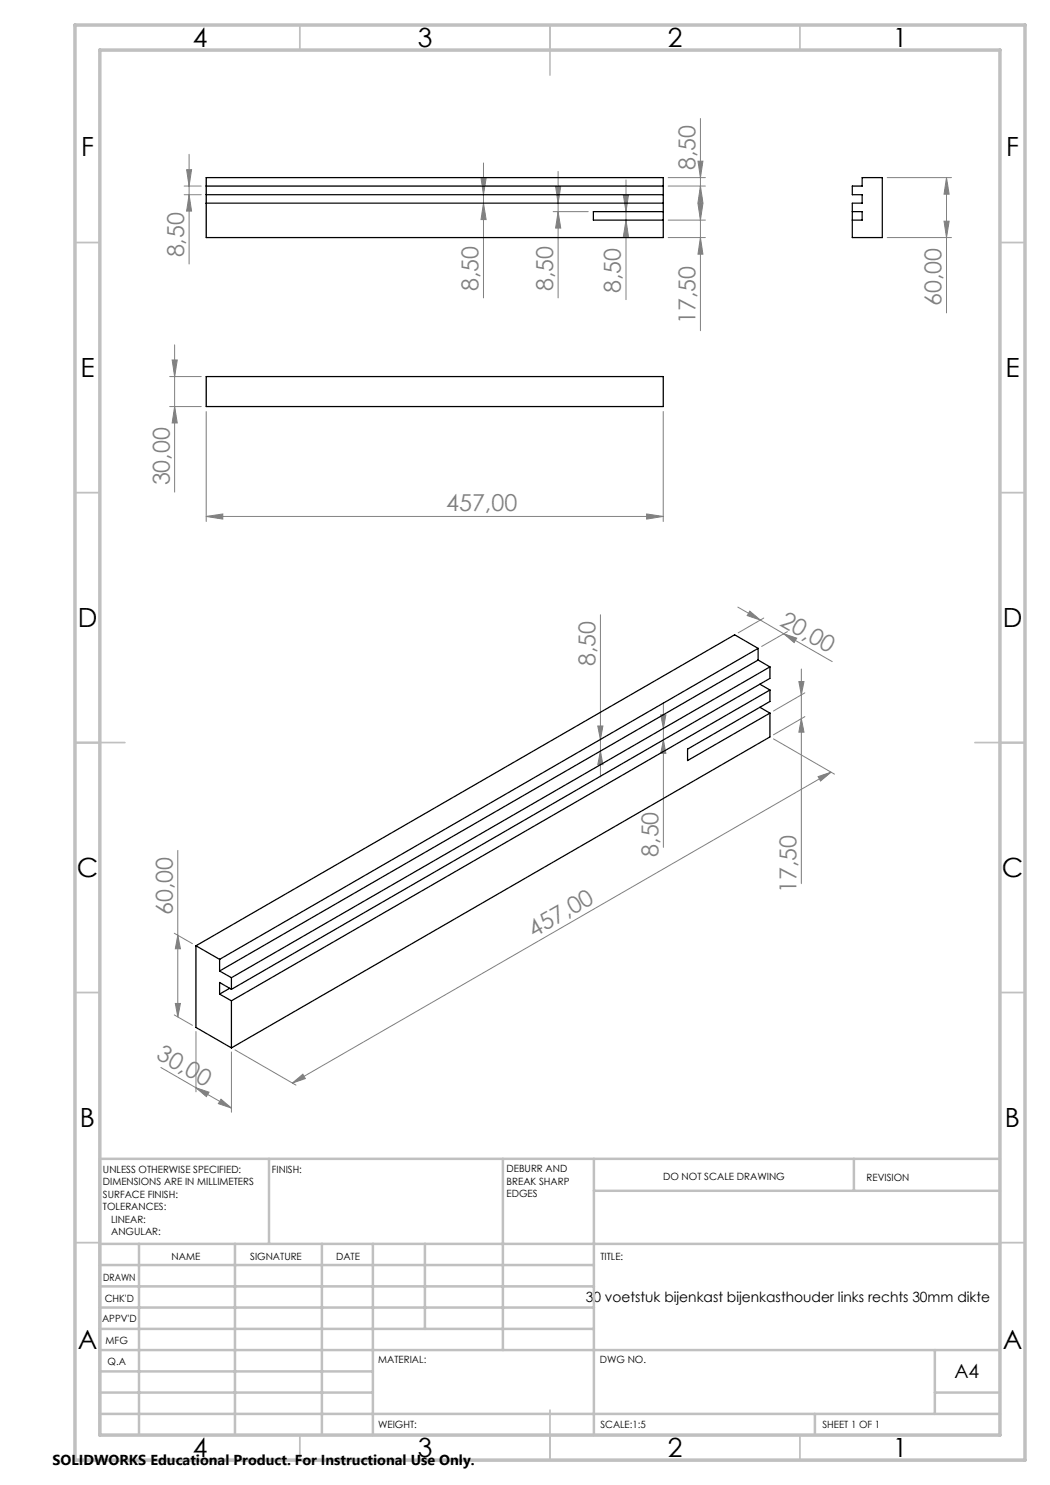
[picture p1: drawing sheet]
<svg xmlns="http://www.w3.org/2000/svg" width="210mm" height="297mm" viewBox="0 0 210 297" stroke-linecap="round" stroke-linejoin="round" font-family="sans-serif">
<g fill="none" stroke="#808080" stroke-width=".2">
<path d="M36.8 37.2h3.5M36.8 38.9h3.5M37.3 33.9h1l-.5 3.3zM37.8 30.9v21.9M37.8 38.9l.5 3.3h-1zM96.2 35.6h1l-.5 3.3zM96.7 32.6v27M111.1 37.3h1l-.5 3.3zM111.6 34.3v25.3M124.7 39h1l-.5 3.3zM125.2 36v23.9M133.6 35.5h7.5"/>
<path d="M133.6 37.2h7.5M139.6 32.2h1l-.5 3.3zM140.1 23.7v42.4M140.1 37.2l.5 3.3h-1zM177.4 35.5h12.9M189.3 35.5l.5 3.3h-1zM189.3 35.5v27.1M96.7 40.6l.5 3.3h-1zM110.6 42.3h7.1M111.6 42.3l.5 3.3h-1zM125.2 44l.5 3.3h-1zM133.6 47.5h7.5"/>
<path d="M133.6 44h7.5M139.6 40.7h1l-.5 3.3zM140.1 47.5l.5 3.3h-1zM177.4 47.5h12.9M188.8 44.2h1l-.5 3.3zM33.9 75.3h6.4M34.4 72h1.1l-.6 3.3zM34.9 69v29.4M33.9 81.3h6.4M34.9 81.3l.6 3.3h-1.1zM41.2 82.3v22M132.6 82.3v22"/>
<path d="M41.2 103.3l3.4-.5v1zM41.2 103.3h91.4M129.3 102.8l3.3 .5-3.3 .5zM120.1 122.9v32.5M147.6 121.4l4.4 2.6M150 122.2l2 1.8-2.6-.9zM152 124l4.7 2.7M152.8 123.6l-5.2 3M156.7 126.7l9.7 5.6M156.7 126.7l2.6 .9-.5 .9zM157.5 126.3l-5.2 3M159.8 136.3h1l-.5 2.7z"/>
<path d="M160.3 133.8v42.9M161 138.6l-6.3 3.6M119.6 145.2h1l-.5 2.7zM120.1 150.2l.5 2.7h-1zM132.2 143h1l-.5 2.7zM132.7 140.5v29M132.7 148l.5 2.7h-1zM154.7 147.8l12.2 7M160.3 143.8l.5 2.6h-1zM161 143.3l-6.3 3.7M163.6 155.3l2.6-.9-2.1 1.8zM166.2 154.4l-107.7 62.2"/>
<path d="M35.6 170.1v33.3M34.9 186.7l3.6 2M35.6 187l.5 2.8h-1zM32.2 213.5l7 4.1M34.9 203l3.6 2.1M35.1 200.7h1l-.5 2.7zM39.2 217.6l2.6 .8-.5 .9zM39.2 206.3v12.1M39.2 217.6l7.1 4M44.2 219.8l2.1 1.8-2.6-.9zM46.3 210.4v12.1M47 210l12.2 7"/>
<path d="M58.5 216.6l2.1-1.8 .5 .9z"/>
</g>
<g fill="none" stroke="#c0c0c0" stroke-width=".35">
<path d="M60 5v5M110 5v10M160 5v5M15 48.5h5M200 48.5h5M15 98.5h5M200 98.5h5M15 148.5h10M195 148.5h10M15 198.5h5M200 198.5h5M15 248.5h5"/>
<path d="M200 248.5h5M60 287v5M110 282v10M160 287v5"/>
</g>
<g fill="none" stroke="#c0c0c0" stroke-width=".5">
<path d="M53.8 231.8v17M100.6 231.8v38.2M118.8 231.8v55.2M118.8 238.2h81.2M170.8 231.8v6.4M200 231.8h-180v55.2M20 248.8h180M20 257.3h98.8M20 253h98.8M27.8 248.8v38.2M47 248.8v38.2M64.4 248.8v38.2"/>
<path d="M74.6 248.8v38.2M85 248.8v17M20 265.8h98.8M20 261.5h98.8M20 278.5h54.6M20 274.3h54.6M20 270h180M187 278.5h13M187 270v12.8M20 282.8h180M163 282.8v4.2"/>
</g>
<path d="M15 5h190v287h-190zM20 10h180v277h-180z" fill="none" stroke="#c0c0c0" stroke-width=".7"/>
<g fill="#808080">
<path d="M44.2 219.8l2.1 1.8-2.6-.9zM39.2 217.6l2.6 .8-.5 .9z"/>
<path d="M41.2 103.3l3.4-.5v1zM129.3 102.8l3.3 .5-3.3 .5z"/>
<path d="M58.5 216.6l2.1-1.8 .5 .9zM163.6 155.3l2.6-.9-2.1 1.8z"/>
<path d="M188.8 44.2h1l-.5 3.3zM189.3 35.5l.5 3.3h-1z"/>
<path d="M139.6 32.2h1l-.5 3.3zM140.1 37.2l.5 3.3h-1zM37.3 33.9h1l-.5 3.3zM37.8 38.9l.5 3.3h-1zM96.2 35.6h1l-.5 3.3zM96.7 40.6l.5 3.3h-1zM111.1 37.3h1l-.5 3.3zM111.6 42.3l.5 3.3h-1zM124.7 39h1l-.5 3.3zM125.2 44l.5 3.3h-1zM139.6 40.7h1l-.5 3.3zM140.1 47.5l.5 3.3h-1zM34.4 72h1.1l-.6 3.3zM34.9 81.3l.6 3.3h-1.1zM35.6 187l.5 2.8h-1zM35.1 200.7h1l-.5 2.7zM159.8 136.3h1l-.5 2.7zM160.3 143.8l.5 2.6h-1zM119.6 145.2h1l-.5 2.7zM120.1 150.2l.5 2.7h-1zM132.2 143h1l-.5 2.7zM132.7 148l.5 2.7h-1z"/>
<path d="M150 122.2l2 1.8-2.6-.9zM156.7 126.7l2.6 .9-.5 .9z"/>
</g>
<g fill="none" stroke="#000" stroke-width=".25">
<path d="M41.2 38.9h91.4M41.2 35.5h91.4v12h-91.4zM41.2 37.2h91.4M170.5 37.2h1.9v-1.7h4.1v12h-6v-6.9h1.9v-1.7h-1.9zM41.2 40.6h91.4M132.6 42.3h-13.9v1.7h13.9M170.5 42.3h1.9v1.7h-1.9M41.2 75.3h91.4v6h-91.4zM151.6 132l-107.7 62.2M151.6 132l2.4 1.4M151.6 129.7l-107.7 62.2M151.6 129.7v2.3"/>
<path d="M151.6 129.7l-4.7-2.7-107.7 62.2M152 136.8l2 1.2M154 133.4l-107.7 62.1M154 133.4v2.3l-107.7 62.2M154 138v2.3l-16.5 9.5v2.3l16.5-9.5M154 138l-107.7 62.2M152 141.5l2 1.1M154 142.6v4.8l-107.7 62.2M39.2 189.2v16.3l7.1 4.1M39.2 189.2l4.7 2.7M43.9 191.9v2.3M43.9 198.8l2.4 1.4"/>
<path d="M43.9 194.2l2.4 1.3M45.9 197.7l-2 1.1M46.3 197.9l-2.4-1.4v2.3M46.3 195.5v2.4M46.3 200.2v9.4"/>
</g>
<g font-size="5.3">
<text x="38.5" y="9.5">4</text>
<text x="83.5" y="9.5">3</text>
<text x="133.6" y="9.5">2</text>
<text x="178.6" y="9.5">1</text>
<text x="16.2" y="31.3">F</text>
<text x="201.2" y="31.3">F</text>
<text x="16.1" y="75.5">E</text>
<text x="201.1" y="75.5">E</text>
<text x="15.5" y="125.5">D</text>
<text x="200.5" y="125.5">D</text>
<text x="15.4" y="175.5">C</text>
<text x="200.4" y="175.5">C</text>
<text x="16" y="225.5">B</text>
<text x="201" y="225.5">B</text>
<text x="15.5" y="269.8">A</text>
<text x="200.5" y="269.8">A</text>
<text x="38.5" y="291.5">4</text>
<text x="83.5" y="291.5">3</text>
<text x="133.6" y="291.5">2</text>
<text x="178.6" y="291.5">1</text>
</g>
<g font-size="4.7" fill="#808080">
<text x="139.1" y="34" transform="rotate(-90 139.1 34)">8,50</text>
<text x="36.8" y="51.5" transform="rotate(-90 36.8 51.5)">8,50</text>
<text x="95.7" y="58.3" transform="rotate(-90 95.7 58.3)">8,50</text>
<text x="110.6" y="58.3" transform="rotate(-90 110.6 58.3)">8,50</text>
<text x="124.2" y="58.6" transform="rotate(-90 124.2 58.6)">8,50</text>
<text x="139.1" y="64.8" transform="rotate(-90 139.1 64.8)">17,50</text>
<text x="188.3" y="61.3" transform="rotate(-90 188.3 61.3)">60,00</text>
<text x="33.9" y="97.1" transform="rotate(-90 33.9 97.1)">30,00</text>
<text x="89.2" y="102.3">457,00</text>
<text x="155.8" y="125" transform="rotate(30 155.8 125)">20,00</text>
<text x="119.1" y="133.3" transform="rotate(-90 119.1 133.3)">8,50</text>
<text x="131.7" y="171.4" transform="rotate(-90 131.7 171.4)">8,50</text>
<text x="159.3" y="178.7" transform="rotate(-90 159.3 178.7)">17,50</text>
<text x="34.6" y="183" transform="rotate(-90 34.6 183)">60,00</text>
<text x="106.8" y="187.6" transform="rotate(-30 106.8 187.6)">457,00</text>
<text x="31.1" y="211.6" transform="rotate(30 31.1 211.6)">30,00</text>
</g>
<text font-size="3.9" x="190.9" y="275.5">A4</text>
<text font-size="2.9" x="10.5" y="292.9">SOLIDWORKS Educational Product. For Instructional Use Only.</text>
<text font-size="2.8" x="117.1" y="260.4">30 voetstuk bijenkast bijenkasthouder links rechts 30mm dikte</text>
<g font-size="2">
<text x="20.6" y="234.6">UNLESS OTHERWISE SPECIFIED:</text>
<text x="20.6" y="237.1">DIMENSIONS ARE IN MILLIMETERS</text>
<text x="20.6" y="239.6">SURFACE FINISH:</text>
<text x="54.4" y="234.6">FINISH:</text>
<text x="101.3" y="234.5">DEBURR AND</text>
<text x="101.3" y="237">BREAK SHARP</text>
<text x="101.3" y="239.5">EDGES</text>
<text x="132.6" y="236">DO NOT SCALE DRAWING</text>
<text x="173.3" y="236.2">REVISION</text>
<text x="20.6" y="242.1">TOLERANCES:</text>
<text x="22.2" y="244.6">LINEAR:</text>
<text x="22.2" y="247.1">ANGULAR:</text>
<text x="34.3" y="252">NAME</text>
<text x="50" y="251.9">SIGNATURE</text>
<text x="67.2" y="251.9">DATE</text>
<text x="120.1" y="251.9">TITLE:</text>
<text x="20.6" y="256.1">DRAWN</text>
<text x="20.9" y="260.3">CHK'D</text>
<text x="20.4" y="264.4">APPV'D</text>
<text x="21.1" y="268.8">MFG</text>
<text x="21.5" y="273">Q.A</text>
<text x="75.6" y="272.5">MATERIAL:</text>
<text x="120" y="272.5">DWG NO.</text>
<text x="75.6" y="285.5">WEIGHT:</text>
<text x="120.1" y="285.6">SCALE:1:5</text>
<text x="164.5" y="285.6">SHEET 1 OF 1</text>
</g>
</svg>
